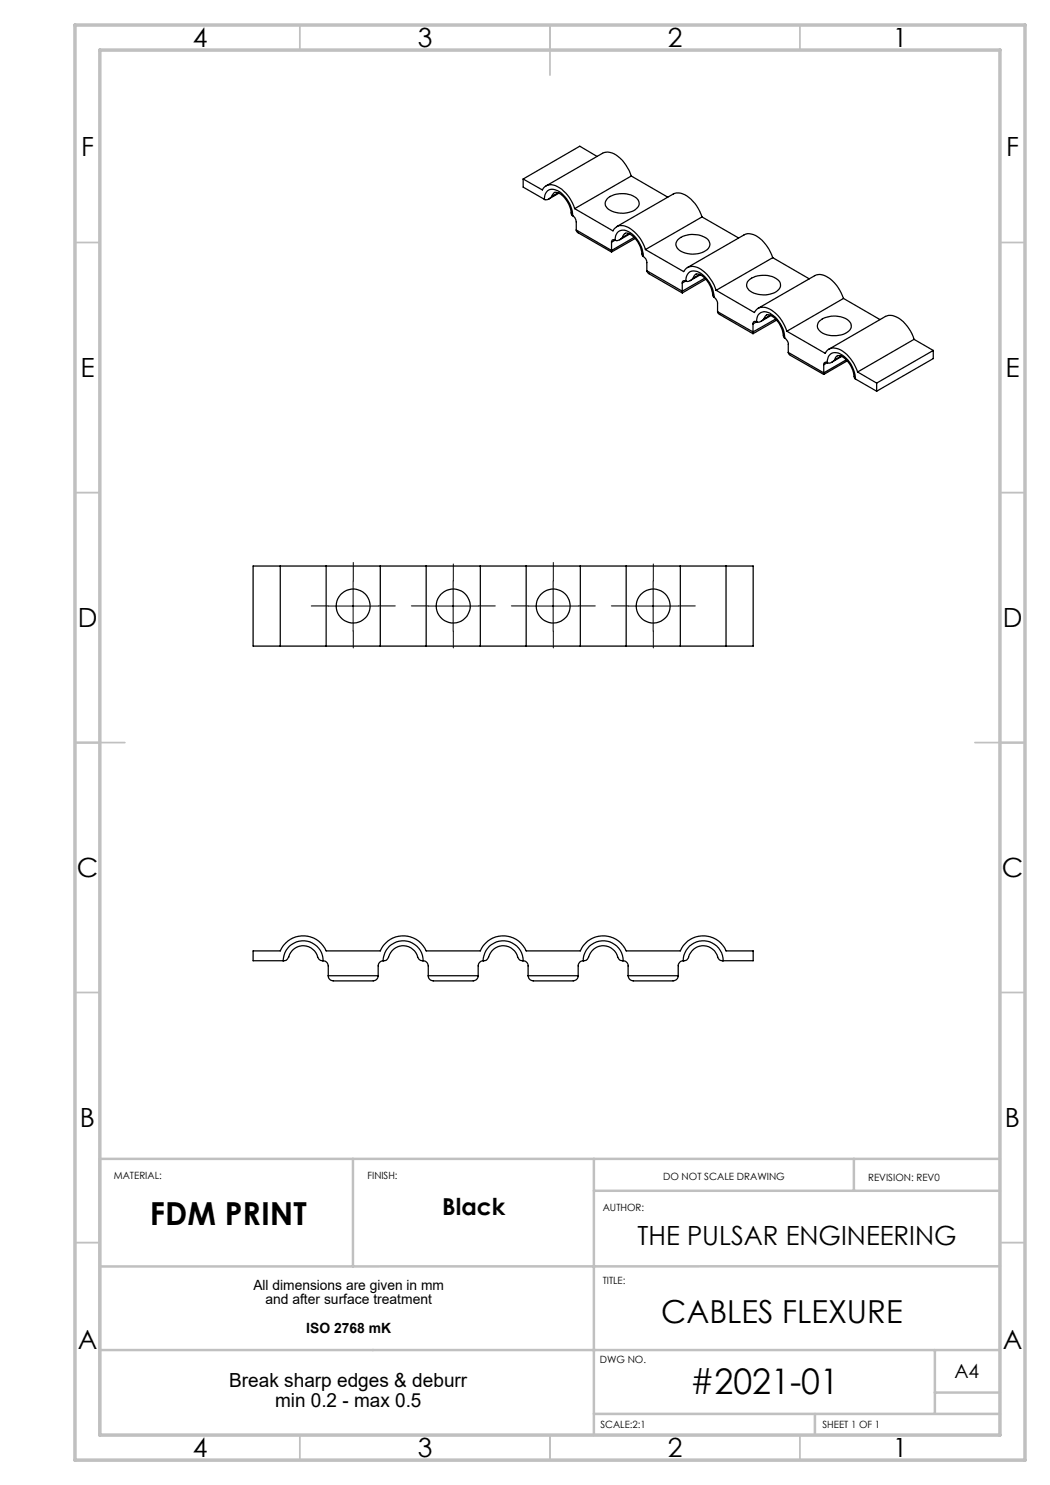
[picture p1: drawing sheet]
<svg xmlns="http://www.w3.org/2000/svg" width="210mm" height="297mm" viewBox="0 0 210 297" stroke-linecap="round" stroke-linejoin="round" font-family="sans-serif">
<g fill="none" stroke="#000" stroke-width=".2" stroke-dasharray="15.2 1.3 1.3 1.3">
<path d="M70.7 116.2v-3.7M90.7 116.2v-3.4M110.7 116.2v-3.7M130.7 116.2v-3.4M65.7 121.2h-3.4M70.7 126.2v3.4M75.7 121.2h3.4M85.7 121.2h-3.4M90.7 126.2v3.4M95.7 121.2h3.4M105.7 121.2h-3.4M110.7 126.2v3.4"/>
<path d="M115.7 121.2h3.4M125.7 121.2h-3.4M130.7 126.2v3.4M135.7 121.2h3.4"/>
</g>
<path d="M70.6 116.2v10M90.6 116.2v10M110.6 116.2v10M130.6 116.2v10M65.7 121.2h9.9M85.7 121.2h9.9M105.7 121.2h9.9M125.7 121.2h9.9" fill="none" stroke="#000" stroke-width=".2"/>
<g fill="none" stroke="#c0c0c0" stroke-width=".35">
<path d="M60 5v5M110 5v10M160 5v5M15 48.5h5M200 48.5h5M15 98.5h5M200 98.5h5M15 148.5h10M195 148.5h10M15 198.5h5M200 198.5h5M15 248.5h5"/>
<path d="M200 248.5h5M60 287v5M110 287v5M160 287v5"/>
</g>
<path d="M70.6 231.8v21.5M118.8 231.8v55.2M118.8 238.2h81.2M170.8 231.8v6.4M200 231.8h-180v55.2M200 253.3h-180M20 270h180M187 270v12.8M187 278.5h13M118.8 282.8h81.2M163 282.8v4.2" fill="none" stroke="#c0c0c0" stroke-width=".5"/>
<path d="M15 5h190v287h-190zM20 10h180v277h-180z" fill="none" stroke="#c0c0c0" stroke-width=".7"/>
<g fill="none" stroke="#000" stroke-width=".25">
<path d="M104.6 35.8l3.9 2.2a2.16 2.16 0 0 1 3.4-.4 7.5 7.5 0 0 1 3 4.1M104.6 35.8v1.6l4.3 2.5M108.9 39.9a1.7 1.7 0 0 1 .7-1.8 1.7 1.7 0 0 1 1.9 0 6.4 6.4 0 0 1 3 5M110.3 39.3a.96 .96 0 0 1 .7-.8 .96 .96 0 0 1 1.1 .3 5.6 5.6 0 0 1 2.2 4.1l.2 .2M110.3 39.3a1.2 1.2 0 0 1-1.4 .6M111.6 38.6l-1.3 .7M111.8 38.6l-2 1.2M119.4 31.3l-3.4-2.1-11.4 6.6M121.4 39.8a4.7 4.7 0 0 1 6.3 .3 1.54 1.54 0 0 1-1.1 2.1 4.9 4.9 0 0 1-5.3-.8 1.25 1.25 0 0 1 .1-1.6zM126.3 35.2a6.8 6.8 0 0 0-4.3-4.7l-.8-.1-.7 .3-11.3 6.5M126.3 35.2l7.3 4.2M126.3 35.2l-11.4 6.5"/>
<path d="M114.5 43.1a1.6 1.6 0 0 1 .8 1.3v1.6M114.9 41.7l7.7 4.5a2 2 0 0 1 3-.7 7.6 7.6 0 0 1 3.5 4.4M115.3 46l.2 .5 6.8 3.9M115.3 46l7 4.1M122.3 50.1v.3M122.3 48.4v1.7M123 48a1.77 1.77 0 0 1 1-1.8 1.77 1.77 0 0 1 2 .3 6.2 6.2 0 0 1 2.7 4.8M123 48a.42 .42 0 0 0-.5 0 .42 .42 0 0 0-.2 .4M123 48l-.7 .4M124.5 47.5a.94 .94 0 0 1 .7-.9 .94 .94 0 0 1 1 .4 5.4 5.4 0 0 1 2.2 4.1l.3 .2M124.5 47.5a1.36 1.36 0 0 1-1.4 .6l-.1-.1M125.8 46.7l-1.3 .8"/>
<path d="M125.9 46.8l-2 1.2M126.8 47.5l-4.5 2.6M127 47.7l-4.7 2.7M128.7 51.3a1.38 1.38 0 0 1 .7 1.2v1.6M129.1 49.9l7.6 4.4a2.23 2.23 0 0 1 3.5-.4 8.3 8.3 0 0 1 3 4.2M129.4 54.1l.4 .6 6.7 3.9M129.4 54.1l7.1 4.1M135.6 47.9a4.8 4.8 0 0 1 6 .1 1.46 1.46 0 0 1-.8 2.3 4.8 4.8 0 0 1-5.4-.7 1.25 1.25 0 0 1 .2-1.7zM136.5 58.2v.4M136.5 56.6v1.6M137.2 56.2a1.7 1.7 0 0 1 .7-1.8 1.7 1.7 0 0 1 1.9 .1 6.1 6.1 0 0 1 3 5M137.2 56.2a.44 .44 0 0 0-.5 0 .44 .44 0 0 0-.2 .4"/>
<path d="M137.2 56.2l-.7 .4M138.6 55.6a.96 .96 0 0 1 .7-.8 .96 .96 0 0 1 1.1 .3 5.6 5.6 0 0 1 2.2 4.1l.2 .3M138.6 55.6a1.2 1.2 0 0 1-1.4 .6M139.9 54.9l-1.3 .7M140.1 55l-2.1 1.1M140.4 43.4a7.2 7.2 0 0 0-4.3-4.8h-.8l-.6 .2-11.4 6.5M140.4 43.4l-11.3 6.5M140.4 43.4l7.3 4.2M141 55.6l-4.5 2.6M141.2 55.8l-4.7 2.8M142.8 59.5a1.62 1.62 0 0 1 .7 1.2v1.6M143.2 58.1l7.7 4.4a2 2 0 0 1 3-.7 7.7 7.7 0 0 1 3.5 4.4"/>
<path d="M149.7 56.1a4.7 4.7 0 0 1 6.3 .3 1.56 1.56 0 0 1-1.1 2.1 5.2 5.2 0 0 1-5.1-.5l-.2-.3a1.25 1.25 0 0 1 .1-1.6zM154.6 51.5a7 7 0 0 0-4.4-4.7 1.7 1.7 0 0 0-1.4 .2l-11.3 6.5M154.6 51.5l7.3 4.3M154.6 51.5l-11.4 6.6M168.7 59.7a6.8 6.8 0 0 0-4.7-4.8l-1.1 .2-11.3 6.6M168.7 59.7l7.3 4.2M168.7 59.7l-11.3 6.5M143.5 62.3l.3 .5 6.8 3.9M143.5 62.3l7.1 4.1M150.6 66.4v.3M150.6 64.8v1.6M151.3 64.4a1.75 1.75 0 0 1 .9-1.9 1.75 1.75 0 0 1 2.1 .4 6.1 6.1 0 0 1 2.7 4.7"/>
<path d="M151.3 64.4a.42 .42 0 0 0-.5-.1 .42 .42 0 0 0-.2 .5M151.3 64.4l-.7 .4M152.8 63.8a1.36 1.36 0 0 1-1.4 .6h-.1M153.3 63l-.5 .8M153.4 63a1.95 1.95 0 0 1 1.9 1.1 5.6 5.6 0 0 1 1.4 3.3l.3 .2M154.1 63l-1.3 .8M154.2 63.1l-2 1.2M155.1 63.8l-4.5 2.6M155.3 64l-4.7 2.7M157 67.6a1.6 1.6 0 0 1 .7 1.3v1.6M157.4 66.2l7.6 4.5a2.06 2.06 0 0 1 3.1-.7 8 8 0 0 1 3.4 4.4M157.7 70.5l.4 .6 6.6 3.8"/>
<path d="M157.7 70.5l7 4.1M163.9 64.2a4.8 4.8 0 0 1 6 .1 1.33 1.33 0 0 1-.5 2.2 4.8 4.8 0 0 1-5.7-.6 1.3 1.3 0 0 1 .2-1.7zM164.7 74.6v.3M164.7 73v1.6M165.5 72.5a1.75 1.75 0 0 1 .9-1.9 1.75 1.75 0 0 1 2.1 .4 6.1 6.1 0 0 1 2.6 4.8M165.5 72.5a.44 .44 0 0 0-.5 0 .44 .44 0 0 0-.3 .5M165.5 72.5l-.8 .5M166.9 72a.94 .94 0 0 1 .7-.9 .94 .94 0 0 1 1.1 .4 6 6 0 0 1 2.2 4.2l.2 .1M166.9 72a1.1 1.1 0 0 1-1.4 .5M168.2 71.2l-1.3 .8M168.3 71.3l-2 1.2M169.3 72l-4.6 2.6"/>
<path d="M169.4 72.2l-4.7 2.7M171.1 75.8l4.2 2.4M171.5 74.4l3.8 2.2M175.3 76.6v1.6M182.8 67.9a7 7 0 0 0-4.3-4.8h-.8l-.6 .2-11.3 6.5M182.8 67.9l-11.3 6.5M182.8 67.9l3.9 2.2M186.7 70.1v1.6l-11.4 6.5M186.7 70.1l-11.4 6.5M56.1 113.2h9.1M56.1 113.2h-5.5v16h5.5M56.1 113.2v16"/>
<path d="M65.2 113.2v16M65.2 113.2h10.9M76.1 113.2h9.1M76.1 113.2v16M85.2 113.2v16M85.2 113.2h10.9M96.1 113.2h9.1M96.1 113.2v16M105.2 113.2v16M105.2 113.2h10.9M116.1 113.2h9.1M116.1 113.2v16"/>
<path d="M125.2 113.2v16M125.2 113.2h10.9M136.1 113.2h9.1M136.1 113.2v16M145.2 113.2h5.4v16h-5.4M145.2 113.2v16M56.1 129.2h9.1M65.2 129.2h10.9M76.1 129.2h9.1M85.2 129.2h10.9M96.1 129.2h9.1M105.2 129.2h10.9"/>
<path d="M116.1 129.2h9.1M125.2 129.2h10.9M136.1 129.2h9.1M56.6 192.2a1.15 1.15 0 0 0 1.3-1.2 2.99 2.99 0 0 1 3-1.8 2.99 2.99 0 0 1 2.6 2.2 1.03 1.03 0 0 0 1.1 .8M56.6 192.2a4 4 0 0 1 4-4 4 4 0 0 1 4 4M56.6 192.2h-6v-2h5.5a5 5 0 0 1 4.5-3 5 5 0 0 1 4.6 3h10.9a5 5 0 0 1 4.5-3 5 5 0 0 1 4.6 3h10.9a5 5 0 0 1 4.5-3 5 5 0 0 1 4.6 3h10.9a5 5 0 0 1 4.6-3 5 5 0 0 1 4.5 3h10.9a5 5 0 0 1 4.5-3 5 5 0 0 1 4.6 3h5.4v2h-6M64.6 192.2a1.09 1.09 0 0 1 1.1 1v2M65.7 195.2a1.02 1.02 0 0 0 .9 1h8a1.02 1.02 0 0 0 1-1M65.7 195.2h9.9M76.6 192.2a1.2 1.2 0 0 0 1.3-1.2 2.99 2.99 0 0 1 3-1.8 2.99 2.99 0 0 1 2.6 2.2 1.03 1.03 0 0 0 1.1 .8M76.6 192.2a4 4 0 0 1 4-4 4 4 0 0 1 4 4M76.6 192.2a1.02 1.02 0 0 0-1 1v2"/>
<path d="M84.6 192.2a1.09 1.09 0 0 1 1.1 1v2M85.7 195.2a1.02 1.02 0 0 0 .9 1h8.1a1.02 1.02 0 0 0 .9-1M85.7 195.2h9.9M96.6 192.2a1.2 1.2 0 0 0 1.3-1.2 2.99 2.99 0 0 1 3-1.8 2.99 2.99 0 0 1 2.6 2.2 1.08 1.08 0 0 0 1.1 .8M96.6 192.2a4 4 0 0 1 4-4 4 4 0 0 1 4 4M96.6 192.2a1.02 1.02 0 0 0-1 1v2M104.6 192.2a1.02 1.02 0 0 1 1 1v2M105.6 195.2a1.09 1.09 0 0 0 1 1h8.1a1.02 1.02 0 0 0 .9-1M105.6 195.2h10M116.6 192.2a1.2 1.2 0 0 0 1.3-1.2 2.99 2.99 0 0 1 3-1.8 2.99 2.99 0 0 1 2.6 2.2 1.08 1.08 0 0 0 1.1 .8M116.6 192.2a4 4 0 0 1 4-4 4 4 0 0 1 4 4M116.6 192.2a1.02 1.02 0 0 0-1 1v2"/>
<path d="M124.6 192.2a1.02 1.02 0 0 1 1 1v2M125.6 195.2a1.09 1.09 0 0 0 1 1h8a1.02 1.02 0 0 0 1-1M125.6 195.2h10M136.6 192.2h.1a.95 .95 0 0 0 1-.8 3.1 3.1 0 0 1 3.1-2.2 3.1 3.1 0 0 1 2.9 2.5l.3 .3 .6 .2M136.6 192.2a4 4 0 0 1 4-4 4 4 0 0 1 4 4M136.6 192.2a1.02 1.02 0 0 0-1 1v2"/>
<circle cx="70.6" cy="121.2" r="3.4"/>
<circle cx="90.7" cy="121.2" r="3.4"/>
<circle cx="110.6" cy="121.2" r="3.4"/>
<circle cx="130.7" cy="121.2" r="3.4"/>
</g>
<text font-size="7.1" x="138" y="278.8">#2021-01</text>
<g font-size="6.3">
<text x="30" y="245.1">FDM PRINT</text>
<text x="132.3" y="264.6">CABLES FLEXURE</text>
</g>
<g font-size="5.3">
<text x="38.5" y="9.5">4</text>
<text x="83.5" y="9.5">3</text>
<text x="133.6" y="9.5">2</text>
<text x="178.6" y="9.5">1</text>
<text x="16.2" y="31.2">F</text>
<text x="201.2" y="31.2">F</text>
<text x="16.1" y="75.5">E</text>
<text x="201.1" y="75.5">E</text>
<text x="15.5" y="125.5">D</text>
<text x="200.5" y="125.5">D</text>
<text x="15.4" y="175.5">C</text>
<text x="200.4" y="175.5">C</text>
<text x="16" y="225.5">B</text>
<text x="201" y="225.5">B</text>
<text x="127.5" y="249">THE PULSAR ENGINEERING</text>
<text x="15.5" y="269.7">A</text>
<text x="200.5" y="269.7">A</text>
<text x="38.5" y="291.5">4</text>
<text x="83.5" y="291.5">3</text>
<text x="133.6" y="291.5">2</text>
<text x="178.6" y="291.5">1</text>
</g>
<text font-size="4.7" x="88.5" y="243">Black</text>
<g font-size="3.9">
<text x="190.9" y="275.5">A4</text>
<text x="45.9" y="277.5">Break sharp edges &amp; deburr</text>
<text x="55" y="281.4">min 0.2 - max 0.5</text>
</g>
<g font-size="2.8">
<text x="50.7" y="258.1">All dimensions are given in mm</text>
<text x="53.1" y="260.9">and after surface treatment</text>
<text x="61.3" y="266.5">ISO 2768 mK</text>
</g>
<g font-size="2">
<text x="22.8" y="235.8">MATERIAL:</text>
<text x="73.5" y="235.8">FINISH:</text>
<text x="132.6" y="236">DO NOT SCALE DRAWING</text>
<text x="173.6" y="236.1">REVISION: REV0</text>
<text x="120.5" y="242.1">AUTHOR:</text>
<text x="120.5" y="256.7">TITLE:</text>
<text x="120" y="272.5">DWG NO.</text>
<text x="120.1" y="285.6">SCALE:2:1</text>
<text x="164.5" y="285.6">SHEET 1 OF 1</text>
</g>
</svg>
